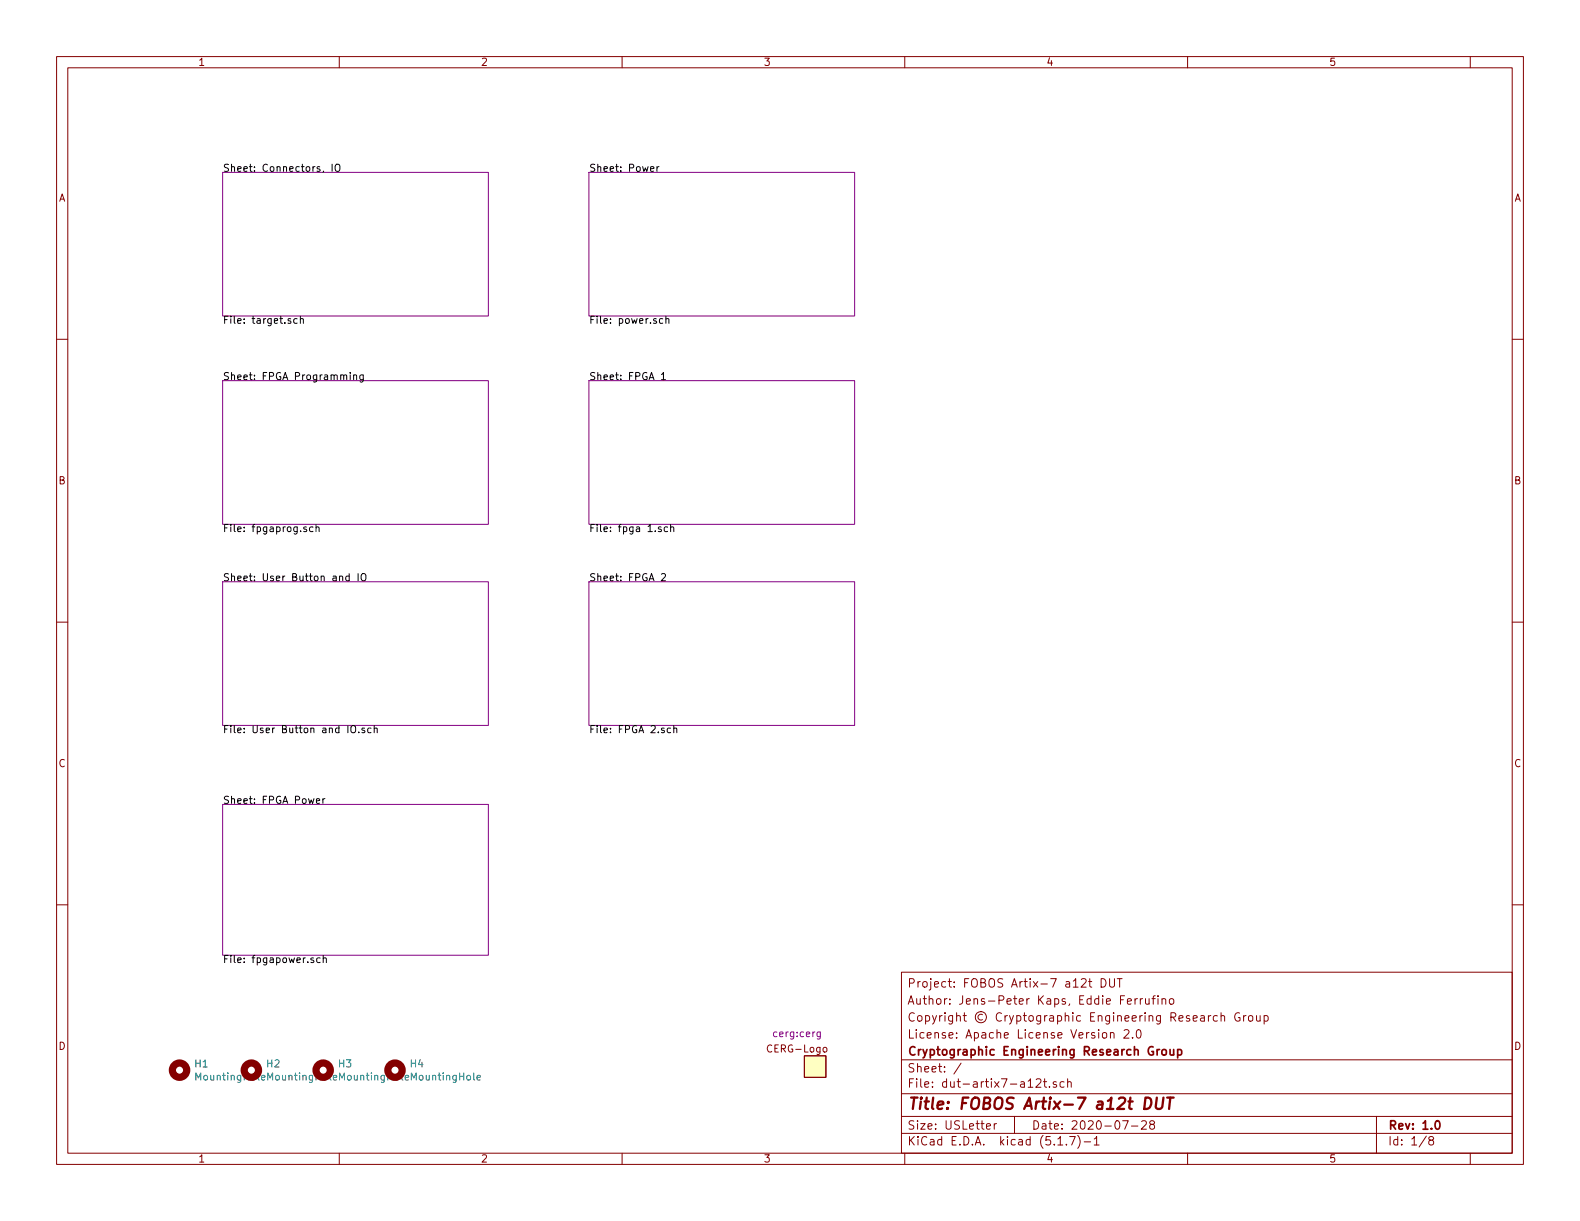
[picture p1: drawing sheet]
<svg xmlns="http://www.w3.org/2000/svg" width="279mm" height="216mm" viewBox="0 0 279 216" stroke-linecap="round" stroke-linejoin="round" font-family="sans-serif">
<g fill="none" stroke="#840000" stroke-width=".18">
<path d="M10 10h259.4v195.9h-259.4zM12 12h255.4v191.9h-255.4zM60 10v2M110 10v2M160 10v2M210 10v2M260 10v2M10 60h2M267.4 60h2M10 110h2M267.4 110h2M10 160h2"/>
<path d="M267.4 160h2M159.4 171.9h108v32h-108zM192.5 173.6h.6M192.7 173.1v1.2l.4 .2M194.7 173.1a.76 .76 0 0 1 .9 .7 .76 .76 0 0 1-.9 .7zM196.2 173.1v1.2l.3 .2h.3l.3-.2v-1.2M197.6 173.1h.8M198 173.1v1.4M199.4 177.1l.7-.2-.1-.2-.4-.1-.2 .2v.7h.6M200.7 176.6v1M201.1 176.6l-.4 .3M201.7 176.6v1"/>
<path d="M202.1 176.6l-.4 .1v.2M202.6 176.6v.8a.37 .37 0 0 0 .6 0M203.2 176.6v1M203.7 176.6h.6M204.3 176.1h-.3l-.1 .2v1.3M204.8 176.1v.1M204.8 176.6v1M205.5 176.7h.1a.37 .37 0 0 1 .5 .1v.8M205.5 176.6v1M206.9 176.7l.2-.1 .4 .1v.7l-.2 .2-.4-.2zM213.7 179.6v1M214.1 179.6l-.4 .3"/>
<path d="M215.3 179.7l-.5-.1-.2 .3v.5l.2 .2 .5-.1M215.9 179.7h.1a.37 .37 0 0 1 .6 .1v.8M215.9 179.1v1.5M219.2 179.1a.73 .73 0 0 0-.9 .6 .73 .73 0 0 0 .5 .9l.5-.2v-.5h-.3M219.9 179.6v1M220.3 179.6l-.3 .1-.1 .2M220.8 179.7l.3-.1 .4 .1v.7l-.2 .2-.5-.2zM222.2 179.6l.1 .9 .3 .1 .2-.2M222.8 179.6v1M223.5 179.7l.5-.1 .3 .3-.2 .6h-.6M223.5 179.6v1.5M142.2 186.7h3.8v3.8h-3.8z"/>
<path d="M145.7 185.2h.3l.2 .2-.1 .6h-.3l-.3-.2zM159.4 197.4h108M159.4 193.4h108M159.4 187.4h108M170 188l-1.3 1.9M174.4 199.2l.8-.2-.1-.2-.4-.1-.3 .2 .1 .7h.6M175.8 198.7v1M176.2 198.7l-.3 .1-.1 .2M179.4 197.4v3M183.2 190.9l.2-.1h.4l.2 .1 .1 .3-.1 .2-.8 .9h.9M184.5 191.3h.6M184.7 190.8v1.2l.4 .3"/>
<path d="M185.6 192.1v.2M186.8 191.3h-.4l-.2 .2 .1 .2 .5 .1v.4h-.6M188.2 191.3h-.5l-.2 .2v.6l.2 .2 .5-.1M188.8 191.4l.2-.1h.4v1M188.8 190.8v1.5M195 182.7l.2-.1 .5 .1v.7l-.3 .2-.4-.2zM196.4 182.7l.2-.1 .3 .1 .1 .9M196.4 182.6v1M198.5 198.2h1l-.6 1.5M198.8 182.2l.2-.1h.4l.2 .4-.9 1.1h.9M200.1 199.1h1.1M200.3 183.4v.2"/>
<path d="M201.1 182.2l.3-.1a.94 .94 0 0 1 0 1.5l-.4-.3-.1-.6zM201.9 198.3l.2-.1h.3l.3 .1v.3v.2l-.9 .9h.9M203.6 198.8l-.3-.3 .1-.2 .2-.1h.4l.2 .3-.1 .2-.6 .2a.48 .48 0 0 0-.1 .6l.2 .2 .5-.2a.48 .48 0 0 0-.1-.6l-.1-.1M243.4 197.4v6.5M60 203.9v2M110 203.9v2M159.4 200.4h108M160 203.9v2M187.1 202.5h.8M188.6 202.3v.2M189.2 201h.9l-.6 1.5M190.6 200.8a1.71 1.71 0 0 1 0 2.2"/>
<path d="M191.7 201.9h1.2M193.5 201.4l.4-.4v1.5M193.5 202.5h.9M210 203.9v2M252.2 200.9l-1.2 1.9M253 201.6l-.3-.1v-.3l.3-.2h.2l.3 .2-.1 .3-.6 .2a.48 .48 0 0 0-.1 .6l.3 .2 .4-.2a.48 .48 0 0 0-.2-.7M260 203.9v2"/>
</g>
<path d="M205.1 185.6h-.4l-.1 .3M205.5 185.7l.3-.1 .4 .1v.7l-.2 .2-.5-.2zM206.9 185.6l.1 .9 .3 .1 .2-.2M207.5 185.6v1M208.3 185.6h.4l.3 .3-.2 .6h-.5M208.3 185.6v1.5M253.9 198.3l.2-.1a.81 .81 0 0 1 .6 .6 .81 .81 0 0 1-.3 .8l-.1 .1a.79 .79 0 0 1-.4-1.4z" fill="none" stroke="#840000" stroke-width=".3"/>
<path d="M202.6 194.1a.98 .98 0 0 1 1 .6 .98 .98 0 0 1-.3 1.1l-.5 .3h-.5zM204.6 194.1l-.2 1.6 .1 .3a.66 .66 0 0 0 1-.3l.2-1.6M206.4 194.1h1.1M207 194.1l-.3 2" fill="none" stroke="#840000" stroke-width=".41"/>
<path d="M39.4 30.5h47v25.4h-47zM104.1 30.5h47v25.4h-47zM39.4 67.3h47v25.4h-47zM104.1 67.3h47v25.4h-47zM39.4 102.9h47v25.4h-47zM104.1 102.9h47v25.4h-47zM39.4 142.2h47v26.7h-47zM145.1 182.5l-.1 1.1-.2 .1h-.3M145.1 182.5h-.4l-.2 .2 .1 .6h.5" fill="none" stroke="#840084" stroke-width=".18"/>
<g fill="none" stroke="#000" stroke-width=".18">
<path d="M58.7 29v1.3M59.3 29.2l.3-.2a.45 .45 0 0 1 .5 .5v.4l-.2 .4h-.4a.92 .92 0 0 1-.2-1.1zM115 29.9l.6-.1v-.3h-.4l-.2 .1 .1 .7h.5M116.2 29.5v.8M116.5 29.5l-.3 .2M52.6 56.4l-.4-.1-.3 .3 .2 .5h.5M53.1 56.5l.2-.2 .3 .1v.8M53.1 55.9v1.3M117.2 56.4l-.4-.1-.2 .3 .1 .5h.5M117.8 56.5l.1-.2 .3 .1 .1 .8M117.8 55.9v1.3M61.9 65.9v.1"/>
<path d="M61.9 66.3v.8M62.5 66.4l.2-.1h.3l.1 .8M62.5 66.3v.8M64.2 66.3v1l-.2 .3-.3-.1M64.2 66.3h-.3l-.3 .2 .2 .6h.4M117 66.2l.3-.3v1.2M117 67.1h.7M54.2 93.2h-.3l-.2 .1 .1 .2 .4 .1v.4h-.5M55.3 93.2h-.3l-.3 .2 .2 .6h.4M55.9 93.3l.2-.1h.3v.8M55.9 92.7v1.3M116.9 93.2h-.3l-.2 .1 .1 .2 .4 .1v.4h-.5"/>
<path d="M118.1 93.2h-.4l-.3 .2 .2 .6h.5M118.6 93.3l.2-.1h.3l.1 .8M118.6 92.7v1.3M61.7 101.9h-.3l-.3 .2 .2 .5h.4M61.7 101.4v1.3M63.3 101.4v1.3M63.9 101.6l.3-.2a.45 .45 0 0 1 .5 .5v.4l-.2 .3h-.4a.92 .92 0 0 1-.2-1zM117 101.5l.4-.1 .3 .4-.1 .2-.7 .7h.8M62.1 128.5a.45 .45 0 0 1 .7 0 .88 .88 0 0 1-.2 1.1l-.4-.1a1.07 1.07 0 0 1-.1-1zM63.4 129.4v.2M64.5 128.8l-.3-.1-.2 .2 .1 .2 .4 .1v.3h-.5M65.6 128.8l-.3-.1-.3 .3 .1 .5h.5"/>
<path d="M66.2 128.9l.1-.2 .3 .1 .1 .8M66.2 128.3v1.3M118.6 128.8l-.4-.1-.2 .3 .1 .5h.5M119.2 128.9l.1-.2 .3 .1 .1 .8M119.2 128.3v1.3M56 141.6l.5-.1v-.2l-.4-.1-.1 .2v.6h.5M57.1 141.2v.9M57.5 141.2l-.4 .3M55.4 169.4h-.2l-.2 .1v.2l.4 .1v.4h-.4M56.6 169.4h-.4l-.2 .2 .1 .6h.5M57.1 169.5l.2-.1h.3l.1 .8M57.1 168.9v1.3"/>
</g>
<g fill="none" stroke="#840000" stroke-width="1.3">
<circle cx="31.7" cy="189.2" r="1.27"/>
<circle cx="44.4" cy="189.2" r="1.27"/>
<circle cx="57.1" cy="189.2" r="1.27"/>
<circle cx="69.8" cy="189.2" r="1.27"/>
</g>
<path d="M46.3 190.6l.6-.2-.1-.2-.3-.1-.2 .2v.6h.5M59 190.6l.6-.2-.1-.2-.3-.1-.2 .2v.6h.5M71.7 190.6l.6-.2-.1-.2-.3-.1-.2 .2v.6h.5M84.4 190.6l.6-.2-.1-.2-.3-.1-.2 .2v.6h.5" fill="none" stroke="#008484" stroke-width=".18"/>
<path d="M142.2 186.7h3.8v3.8h-3.8z" fill="#ffffc2" stroke="#ffffc2" stroke-width=".18"/>
<text font-size="2.8" fill="#840000" x="160.4" y="196.2">Title: FOBOS Artix-7 a12t DUT</text>
<g font-size="2.1" fill="#840000">
<text x="160.4" y="177.6">Author: Jens-Peter Kaps, Eddie Ferrufino</text>
<text x="160.4" y="174.6">Project: FOBOS Artix-7 a12t DUT</text>
<text x="160.4" y="183.6">License: Apache License Version 2.0</text>
<text x="160.4" y="180.6">Copyright © Cryptographic Engineering Research Group</text>
<text x="160.4" y="189.6">Sheet: /</text>
<text x="160.4" y="186.6">Cryptographic Engineering Research Group</text>
<text x="160.4" y="192.3">File: dut-artix7-a12t.sch</text>
<text x="160.4" y="202.5">KiCad E.D.A. kicad (5.1.7)-1</text>
<text x="160.4" y="199.7">Size: USLetter</text>
<text x="182.4" y="199.7">Date: 2020-07-28</text>
<text x="245.4" y="199.7">Rev: 1.0</text>
<text x="245.4" y="202.5">Id: 1/8</text>
</g>
<g font-size="1.8" fill="#840000">
<text x="35" y="11.6">1</text>
<text x="85" y="11.6">2</text>
<text x="135" y="11.6">3</text>
<text x="185" y="11.6">4</text>
<text x="235" y="11.6">5</text>
<text x="10.4" y="35.6">A</text>
<text x="267.8" y="35.6">A</text>
<text x="10.4" y="85.6">B</text>
<text x="267.8" y="85.6">B</text>
<text x="10.4" y="135.6">C</text>
<text x="267.8" y="135.6">C</text>
<text x="10.4" y="185.6">D</text>
<text x="267.8" y="185.6">D</text>
<text x="136" y="186.1">CERG-Logo</text>
<text x="35" y="205.5">1</text>
<text x="85" y="205.5">2</text>
<text x="135" y="205.5">3</text>
<text x="185" y="205.5">4</text>
<text x="235" y="205.5">5</text>
</g>
<g font-size="1.8">
<text x="39.4" y="30.4">Sheet: Connectors, IO</text>
<text x="104.1" y="30.4">Sheet: Power</text>
<text x="39.4" y="57.3">File: target.sch</text>
<text x="104.1" y="57.3">File: power.sch</text>
<text x="39.4" y="67.2">Sheet: FPGA Programming</text>
<text x="104.1" y="67.2">Sheet: FPGA 1</text>
<text x="39.4" y="94.1">File: fpgaprog.sch</text>
<text x="104.1" y="94.1">File: fpga 1.sch</text>
<text x="39.4" y="102.8">Sheet: User Button and IO</text>
<text x="104.1" y="102.8">Sheet: FPGA 2</text>
<text x="39.4" y="129.6">File: User Button and IO.sch</text>
<text x="104.1" y="129.6">File: FPGA 2.sch</text>
<text x="39.4" y="142.1">Sheet: FPGA Power</text>
<text x="39.4" y="170.3">File: fpgapower.sch</text>
</g>
<text font-size="1.8" fill="#840084" x="137" y="183.4">cerg:cerg</text>
<g font-size="1.8" fill="#008484">
<text x="34.5" y="188.7">H1</text>
<text x="34.8" y="191.1">MountingHole</text>
<text x="47.2" y="188.7">H2</text>
<text x="47.5" y="191.1">MountingHole</text>
<text x="59.9" y="188.7">H3</text>
<text x="60.2" y="191.1">MountingHole</text>
<text x="72.6" y="188.7">H4</text>
<text x="72.9" y="191.1">MountingHole</text>
</g>
</svg>
